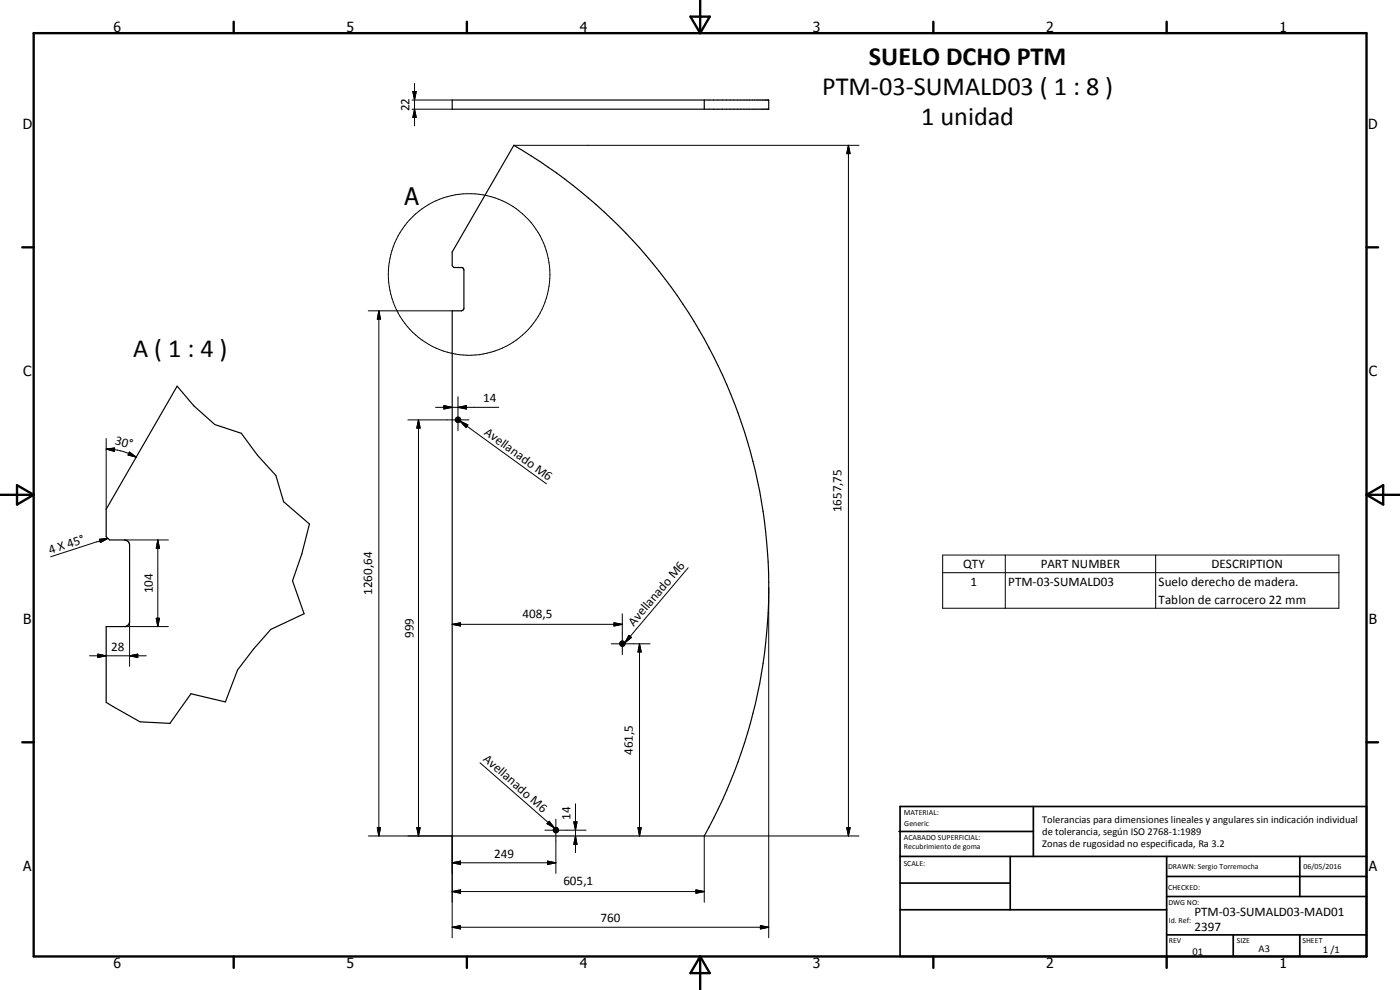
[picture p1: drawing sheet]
<svg xmlns="http://www.w3.org/2000/svg" width="420mm" height="297mm" viewBox="0 0 420 297" stroke-linecap="round" stroke-linejoin="round" font-family="sans-serif">
<g fill="none" stroke="#000" stroke-width=".35">
<path d="M135.7 30h95v2.8h-95zM211.4 30v2.8M154.2 43.6a153.3 153.3 0 0 1 57.2 207.2h-75.7v-157.5h2.8l.5-.3 .2-.5v-11.7l-.6-.5h-2.4l-.5-.5v-4.2zM53.2 115.9l5 5.9 6.3 5.6 7.9 2.6 4.9 6.6 5.5 6.1 2.3 7.8 7.8 6.7-2.3 9-2.8 8.1 3.5 9.8-10 4.7-5.2 6-4.8 6.2-3.7 9.6-10.3-2.4-6.3 8.8-9-.4-10.1-5.9v-22.7h5.8l.9-.6 .3-.6v-23.3a1.6 1.6 0 0 0-1.5-1.5h-4.5l-1-1v-8.2zM186.4 193l.7-.2v.6l-.5 .1z"/>
<circle cx="137.5" cy="125.9" r=".42"/>
<circle cx="137.5" cy="126" r=".8"/>
<circle cx="186.8" cy="193.2" r=".81"/>
<circle cx="166.8" cy="249.1" r=".8"/>
<circle cx="166.8" cy="249.1" r=".41"/>
</g>
<g fill="none" stroke="#000" stroke-width=".71">
<path d="M10.1 9.9h400v277.1h-400zM70.1 6.5v3.4M140.1 6.5v3.4M207.2 5h5.8l-2.9 4.9zM210.1 0v9.9M280.1 6.5v3.4M350.1 6.5v3.4M6.7 74.2h3.4M410.1 74.2h3.5M.1 148.5h10M5.1 145.6l5 2.9-5 2.9zM410.1 148.5h10"/>
<path d="M410.1 148.5l5-2.9v5.8zM6.7 222.7h3.4M410.1 222.7h3.5M70.1 287v3.4M140.1 287v3.4M210.1 287v10M210.1 287l2.9 5h-5.8zM280.1 287v3.4M350.1 287v3.4"/>
</g>
<g fill="none" stroke="#000" stroke-width=".51">
<path d="M269.8 249.5h40.3M270.1 242h140v45h-140zM270.1 257h140M303.2 257v16M310.1 242v15M350.1 257v30M390.1 257v12M270.1 265h33.1M270.1 273h80M350.1 269h60M350.1 263h60M350.1 280.5h60"/>
<path d="M370.1 280.5v6.5M390.1 280.5v6.5"/>
</g>
<g fill="none" stroke="#000" stroke-width=".3">
<path d="M123.6 32.8h12.1M123.6 30h12.1M123.9 27.5h1l-.5 2.5zM124.4 32.8l.5 2.4h-1zM124.4 25v12.8M154.2 43.6h103.6M254.6 43.6l.5 2.5h-1zM254.6 43.6v207.2M110.5 93.3h25.2M113.7 93.3l.5 2.5h-1zM113.7 93.3v157.5M137.4 119v10.2"/>
<path d="M31.9 134.7l2.5-.3-.1 1zM31.9 134.7l2.5 .2 2.6 .6 3.9 1.7M31.9 131.6v21.2M38.9 135.6l2 1.6-2.5-.7zM122.4 126h18.3M125.6 126l.5 2.4h-1zM125.6 126v124.8M130.7 122.2h19M133.2 121.7l2.5 .5-2.5 .5zM137.4 122.2l2.6-.5v1zM138.1 126.4l2.3 1.1-.5 .8zM138.1 126.4l25.9 18.8"/>
<path d="M29.8 161.8l2.6-.3-2.3 1.3zM32.4 161.5l-17.2 5.5M37.4 162h13.1M47.4 162l.5 2.5h-1zM47.4 162v26M206.5 170.3l-19 22.6M230.7 176.3v105.1M282.9 166.5h118.9v16h-118.9zM282.9 171.8h118.9M301.7 166.5v16M346.8 166.5v16M26.9 196.8h17"/>
<path d="M29.4 196.3l2.5 .5-2.5 .5zM37.4 188h13.1M38.9 196.8l2.4-.5v1zM38.9 186.5v13.4M46.9 185.5h1l-.5 2.5zM135.7 187.3l2.5-.4v.9zM135.7 187.3h51.1M183.5 193.2h11.6M184.3 186.9l2.5 .4-2.5 .5zM186.8 184.1v12.3M188.8 190.6l.7 .7-2 1.6zM191.9 193.2l.5 2.4h-.9z"/>
<path d="M191.9 193.2v57.6M144 228.9l22.4 19.5M110.5 250.8h25.2v30.6M113.2 248.3h1l-.5 2.5zM125.1 248.3h1l-.5 2.5zM135.7 258.9l2.5-.5v1zM135.7 258.9h31.1M163.5 249.1h12.4M164.3 258.4l2.5 .5-2.5 .5zM164.8 246.4l1.6 2-2.2-1.3zM166.8 245.8v16.2M172.2 246.6h1l-.5 2.5z"/>
<path d="M172.7 250.8l.5 2.5h-1zM172.7 241.2v14.6M191.5 248.3h.9l-.5 2.5zM254.1 248.3h1l-.5 2.5zM257.8 250.8h-46.4v19.9M135.7 267.5l2.5-.5v1zM135.7 278.2l2.5-.5v1zM135.7 267.5h75.7M135.7 278.2h95M208.9 267l2.5 .5-2.5 .5zM228.2 277.7l2.5 .5-2.5 .5z"/>
<circle cx="140.8" cy="82.3" r="24.2"/>
</g>
<g fill="#000">
<path d="M123.9 27.5h1l-.5 2.5zM124.4 32.8l.5 2.4h-1zM254.6 43.6l.5 2.5h-1zM113.7 93.3l.5 2.5h-1zM31.9 134.7l2.5-.3-.1 1zM38.9 135.6l2 1.6-2.5-.7zM125.6 126l.5 2.4h-1zM133.2 121.7l2.5 .5-2.5 .5zM137.4 122.2l2.6-.5v1zM138.1 126.4l2.3 1.1-.5 .8zM29.8 161.8l2.6-.3-2.3 1.3zM47.4 162l.5 2.5h-1z"/>
<path d="M29.4 196.3l2.5 .5-2.5 .5zM38.9 196.8l2.4-.5v1zM46.9 185.5h1l-.5 2.5zM135.7 187.3l2.5-.4v.9zM184.3 186.9l2.5 .4-2.5 .5zM188.8 190.6l.7 .7-2 1.6zM191.9 193.2l.5 2.4h-.9zM113.2 248.3h1l-.5 2.5zM125.1 248.3h1l-.5 2.5zM135.7 258.9l2.5-.5v1zM164.8 246.4l1.6 2-2.2-1.3zM164.3 258.4l2.5 .5-2.5 .5z"/>
<path d="M172.2 246.6h1l-.5 2.5zM172.7 250.8l.5 2.5h-1zM191.5 248.3h.9l-.5 2.5zM254.1 248.3h1l-.5 2.5zM135.7 267.5l2.5-.5v1zM135.7 278.2l2.5-.5v1zM208.9 267l2.5 .5-2.5 .5zM228.2 277.7l2.5 .5-2.5 .5z"/>
</g>
<g font-size="7.9">
<text x="260.8" y="19.4">SUELO DCHO PTM</text>
<text x="246.7" y="28.4">PTM-03-SUMALD03 ( 1 : 8 )</text>
<text x="276.5" y="37.4">1 unidad</text>
<text x="40" y="107.1">A ( 1 : 4 )</text>
</g>
<text font-size="7.2" x="121.4" y="61.4">A</text>
<g font-size="4.2">
<text x="34" y="9.6">6</text>
<text x="104" y="9.6">5</text>
<text x="174" y="9.6">4</text>
<text x="244" y="9.6">3</text>
<text x="314" y="9.6">2</text>
<text x="384" y="9.6">1</text>
<text x="6.8" y="38.7">D</text>
<text x="410.6" y="38.7">D</text>
<text x="7" y="112.9">C</text>
<text x="410.8" y="112.9">C</text>
<text x="7" y="187.1">B</text>
<text x="410.8" y="187.1">B</text>
<text x="7" y="261.4">A</text>
<text x="410.8" y="261.4">A</text>
<text x="34" y="290.4">6</text>
<text x="104" y="290.4">5</text>
<text x="174" y="290.4">4</text>
<text x="244" y="290.4">3</text>
<text x="314" y="290.4">2</text>
<text x="384" y="290.4">1</text>
</g>
<g font-size="3.9">
<text x="122.9" y="33.4" transform="rotate(-90 122.9 33.4)">22</text>
<text x="145" y="120.7">14</text>
<text x="145.1" y="130.2" transform="rotate(36 145.1 130.2)">Avellanado M6</text>
<text x="34.4" y="133.2" transform="rotate(15 34.4 133.2)">30°</text>
<text x="252.5" y="153.7" transform="rotate(-90 252.5 153.7)">1657,75</text>
<text x="15" y="166.3" transform="rotate(-18 15 166.3)">4 X 45°</text>
<text x="289" y="170.5">QTY</text>
<text x="312.3" y="170.4">PART NUMBER</text>
<text x="363.6" y="170.5">DESCRIPTION</text>
<text x="45.8" y="178" transform="rotate(-90 45.8 178)">104</text>
<text x="111.7" y="178.6" transform="rotate(-90 111.7 178.6)">1260,64</text>
<text x="291.3" y="175.8">1</text>
<text x="302.6" y="175.8">PTM-03-SUMALD03</text>
<text x="347.7" y="175.9">Suelo derecho de madera.</text>
<text x="156.8" y="185.3">408,5</text>
<text x="347.7" y="181.1">Tablon de carrocero 22 mm</text>
<text x="124.1" y="191.4" transform="rotate(-90 124.1 191.4)">999</text>
<text x="190.2" y="188.1" transform="rotate(-50 190.2 188.1)">Avellanado M6</text>
<text x="33.4" y="195.2">28</text>
<text x="189.9" y="226.5" transform="rotate(-90 189.9 226.5)">461,5</text>
<text x="144.8" y="228" transform="rotate(41 144.8 228)">Avellanado M6</text>
<text x="171.2" y="245.9" transform="rotate(-90 171.2 245.9)">14</text>
<text x="148.3" y="257.3">249</text>
<text x="169.1" y="265.4">605,1</text>
<text x="358.5" y="275">PTM-03-SUMALD03-MAD01</text>
<text x="180.2" y="276.6">760</text>
<text x="358.5" y="279.4">2397</text>
</g>
<g font-size="3.1">
<text x="312.7" y="246.8">Tolerancias para dimensiones lineales y angulares sin indicación individual</text>
<text x="312.7" y="250.4">de tolerancia, según ISO 2768-1:1989</text>
<text x="312.7" y="254">Zonas de rugosidad no especificada, Ra 3.2</text>
<text x="357.9" y="286.4">01</text>
<text x="377.7" y="285.6">A3</text>
<text x="397" y="285.9">1 /1</text>
</g>
<g font-size="2.4">
<text x="271.2" y="244.4">MATERIAL:</text>
<text x="271.3" y="252">ACABADO SUPERFICIAL:</text>
<text x="271.4" y="247.9">Generic</text>
<text x="271.3" y="254.6">Recubrimiento de goma</text>
<text x="271.2" y="259.7">SCALE:</text>
<text x="350.6" y="260.8">DRAWN: Sergio Torremocha</text>
<text x="391.2" y="260.6">06/05/2016</text>
<text x="350.6" y="267">CHECKED:</text>
<text x="350.6" y="271.4">DWG NO:</text>
<text x="350.8" y="276.9">Id. Ref:</text>
<text x="350.8" y="282.8">REV</text>
<text x="371.2" y="282.9">SIZE</text>
<text x="390.9" y="282.9">SHEET</text>
</g>
</svg>
